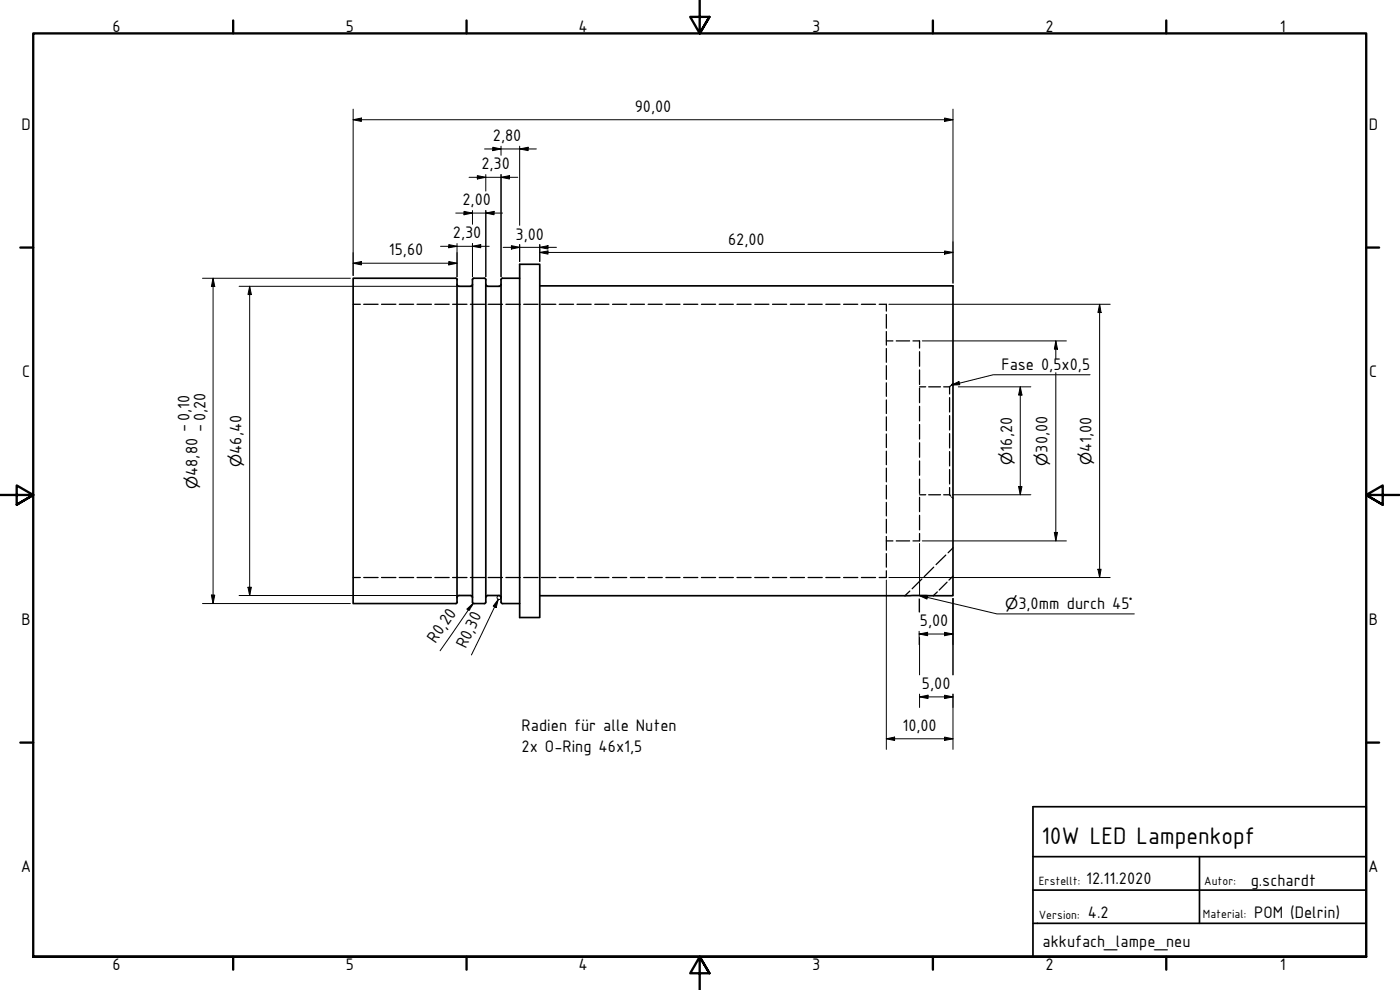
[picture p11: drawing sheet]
<svg xmlns="http://www.w3.org/2000/svg" width="420mm" height="297mm" viewBox="0 0 420 297" stroke-linecap="round" stroke-linejoin="round" font-family="sans-serif">
<!-- layer: Verdeckt (ISO) -->
<g fill="none" stroke="#000" stroke-width=".38">
<path d="M106 91.3h2.1M109.2 91.3h4.3M114.5 91.3h4.3M119.8 91.3h4.3M125.2 91.3h4.3M130.5 91.3h4.3M135.8 91.3h4.3M141.2 91.3h4.3M146.5 91.3h4.3M151.8 91.3h4.3M157.2 91.3h4.3M162.5 91.3h4.3"/>
<path d="M167.8 91.3h4.3M173.2 91.3h4.2M178.5 91.3h4.3M183.8 91.3h4.3M189.2 91.3h4.2M194.5 91.3h4.3M199.8 91.3h4.3M205.2 91.3h4.2M210.5 91.3h4.3M215.8 91.3h4.3M221.2 91.3h4.2M226.5 91.3h4.3"/>
<path d="M231.8 91.3h4.3M237.2 91.3h4.2M242.5 91.3h4.3M247.8 91.3h4.3M253.2 91.3h4.2M258.5 91.3h4.3M263.8 91.3h2.2v2M266 94.3v4.2M266 99.5v4.1M266 102.3h2M266 104.6v4.1M266 109.7v4.1"/>
<path d="M266 114.9v4M269 102.3h4M274 102.3h2v2.1M276 105.5v4.4M276 111v4.4M276 116.4v4.4M276 116.1h1.8M278.7 116.1h3.6M283.2 116.1h1.8M285 119.3v4.3M285.3 115.7l-.3 .4v2.1M286 115l-.4 .4"/>
<path d="M266 120v4.1M266 125.1v4.1M266 130.2v4.1M266 135.4v4M276 121.9v4.4M276 127.4v4.3M276 132.8v4.4M276 138.3v4.3M285 124.7v4.3M285 130.1v4.3M285 135.5v4.3M266 140.4v4.2"/>
<path d="M266 145.6v4.1M266 150.7v4.1M266 155.8v4.1M276 143.7v4.4M276 149.2v4.3M276 154.6v4.4M276 148.4h1.8M278.7 148.4h3.6M283.2 148.4h1.8M285 140.9v4.3M285 146.3v2.1M285 148.4l.3 .4"/>
<path d="M285.6 149.1l.4 .4M106 173.3h2.1M109.2 173.3h4.3M114.5 173.3h4.3M119.8 173.3h4.3M125.2 173.3h4.3M130.5 173.3h4.3M135.8 173.3h4.3M141.2 173.3h4.3M146.5 173.3h4.3M151.8 173.3h4.3M157.2 173.3h4.3"/>
<path d="M162.5 173.3h4.3M167.8 173.3h4.3M173.2 173.3h4.2M178.5 173.3h4.3M183.8 173.3h4.3M189.2 173.3h4.2M194.5 173.3h4.3M199.8 173.3h4.3M205.2 173.3h4.2M210.5 173.3h4.3M215.8 173.3h4.3M221.2 173.3h4.2"/>
<path d="M226.5 173.3h4.3M231.8 173.3h4.3M237.2 173.3h4.2M242.5 173.3h4.3M247.8 173.3h4.3M253.2 173.3h4.2M258.5 173.3h4.3M266 162.3h2M266 161v4.1M266 166.1v4.1M266 171.2v2.1h-2.2M269 162.3h4"/>
<path d="M273 177.3l-1.4 1.4M276 160.1v2.2h-2M276.7 173.7l-3 2.9M280.2 170.2l-2.8 2.8M281.3 177.6l-1.2 1.1M283.8 166.5l-2.9 2.9M284.2 174.7l-2.3 2.3M286 164.4l-1.5 1.4M286 172.9l-1.2 1.1"/>
</g>
<!-- layer: Sichtbar (ISO) -->
<g fill="none" stroke="#000" stroke-width=".51">
<path d="M156 79.3h6v106h-6zM137.2 83.9v96.7M137.2 85.3l.1 .4 .5 .2M137.2 83.9l-.4-.4h-30.8v97.6h30.8l.4-.4M137.8 85.9h3.4M141.8 85.3l-.2 .4-.4 .2M141.9 83.7l.3-.2h3.2l.4 .4v96.8l-.4 .4h-3.2l-.4-.4zM145.8 85.3l.2 .4 .4 .2h3.4M150.4 85.3l-.2 .4-.4 .2M156 83.5h-5.2l-.4 .4v96.8l.4 .4h5.2M162 85.8h124v92.9h-124M137.8 178.7l-.5 .2-.1 .4"/>
<path d="M137.8 178.7h3.4M141.2 178.7l.4 .2 .2 .4M149.8 178.7l.4 .2 .2 .4M149.8 178.7h-3.4l-.4 .2-.2 .4"/>
</g>
<!-- layer: Rahmen (ISO) -->
<g fill="none" stroke="#000" stroke-width=".7">
<path d="M70 6.1v3.9M140 6.1v3.9M210 0v10l-2.9-4.9h5.8l-2.9 4.9 2.9-4.9M280 6.1v3.9M350 6.1v3.9M6.1 74.3h3.9M410 74.3h3.9M0 148.5h10l-5-2.8v5.7l5-2.9-5 2.9M420 148.5h-10l5-2.8v5.7l-5-2.9 5 2.9M6.1 222.8h3.9M410 222.8h3.9M10 287.1v-277.1h400v277.1h-400h400"/>
<path d="M70 287.1v3.8M140 287.1v3.8M212.9 292l-2.9-4.9 2.9 4.9h-5.8l2.9-4.9v9.9M280 287.1v3.8M350 287.1v3.8"/>
</g>
<!-- layer: Titel (ISO) -->
<path d="M310 242h100v45.1h-100zM310 257h100M360 257v20M310 277h100M310 267.1h100" fill="none" stroke="#000" stroke-width=".51"/>
<g fill="none" stroke="#000" stroke-width=".3">
<path d="M106 35.9l2.5-.5v1zM106 35.9h180M106 32.8v49.9M283.5 35.4l2.5 .5-2.5 .5zM286 32.8v52.1M140.8 53.2h14.6M143.3 52.7l2.5 .5-2.5 .5zM145.4 44.7h15.6M145.8 52.4v4.9M147.9 44.2l2.5 .5-2.5 .5zM150.4 53.2l2.5-.5v1zM150.4 43.9v2.7"/>
<path d="M150.4 52.4v30.6M156 44.7l2.5-.5v1zM156 43.9v23.7M106 79l2.5-.5v1zM106 79h31.2M132.2 73.9h14.6M134.7 78.5l2.5 .5-2.5 .5zM134.7 73.4l2.5 .5-2.5 .4zM136.8 63.9h14M137.2 73.1v9.9M139.3 63.4l2.5 .5-2.5 .5zM141.8 73.9l2.5-.5v.9z"/>
<path d="M141.8 63.2v4.1M141.8 73.1v9.9M145.8 63.9l2.5-.5v1zM145.8 63.2v19.8M151 74.2h16M153.5 73.7l2.5 .5-2.5 .5zM156 73.4v5.1M162 74.2l2.5-.5v1zM162 75.7l2.5-.4v.9zM162 73.4v5.1M162 75.7h124M283.5 75.3l2.5 .4-2.5 .5z"/>
<path d="M60.8 83.5h44.4M63.9 83.5l.6 2.5h-1.1zM63.9 83.5v97.6M71.8 85.9h65.2M74.9 85.9l.5 2.5h-1zM74.9 85.9v92.8M266.8 91.3h66.4M330 91.3l.5 2.5h-1zM330 91.3v82M276.8 102.3h43.2M287.6 116.1h21.8M306.2 116.1l.5 2.4h-1z"/>
<path d="M306.2 116.1v32.3M316.9 102.3l.5 2.5h-1zM316.9 102.3v5.3M316.9 111.8v50.5M285.8 148.4h23.6M305.7 146h1l-.5 2.4zM316.4 159.8h1l-.5 2.5zM63.4 178.5h1.1l-.6 2.6zM71.8 178.7h65.2M74.4 176.2h1l-.5 2.5zM149.5 179.8l-.6 2.5-.9-.5zM149.5 179.8l-8 16.7"/>
<path d="M150.1 179.8a.6 .6 0 0 0 0-1 .6 .6 0 0 0-.9 .4 .6 .6 0 0 0 .7 .7M266 174v50.8M266.8 173.3h66.4M275.8 179.7v3.9M276 163.1v15.4M276 179.8v3.8M276.8 162.3h43.2M286 179.6v22.9M329.5 170.8h1l-.5 2.5zM60.8 181.1h44.4M140.9 182.5l-8.8 12.7M141.2 182l.8-1-.5 1.1"/>
<path d="M142 181l-1.9 1.7 .5 .4M275.8 190.2l2.6-.5v1zM275.8 190.2h10.2M275.8 189.4v4M276 191.2v11.3M283.5 189.7l2.5 .5-2.5 .5zM276 209.1l2.5-.5v1zM276 209.1h10M276 208.3v4M283.5 208.6l2.5 .5-2.5 .5zM286 208.3v16.5M266 221.7l2.5-.5v1z"/>
<path d="M266 221.7h20M283.5 221.2l2.5 .5-2.5 .5z"/>
</g>
<g fill="#000">
<path d="M106 35.9l2.5-.5v1z" fill-rule="evenodd"/>
<path d="M283.5 35.4l2.5 .5-2.5 .5z" fill-rule="evenodd"/>
<path d="M143.3 52.7l2.5 .5-2.5 .5z" fill-rule="evenodd"/>
<path d="M147.9 44.2l2.5 .5-2.5 .5z" fill-rule="evenodd"/>
<path d="M150.4 53.2l2.5-.5v1z" fill-rule="evenodd"/>
<path d="M156 44.7l2.5-.5v1z" fill-rule="evenodd"/>
<path d="M106 79l2.5-.5v1z" fill-rule="evenodd"/>
<path d="M134.7 78.5l2.5 .5-2.5 .5z" fill-rule="evenodd"/>
<path d="M134.7 73.4l2.5 .5-2.5 .4z" fill-rule="evenodd"/>
<path d="M139.3 63.4l2.5 .5-2.5 .5z" fill-rule="evenodd"/>
<path d="M141.8 73.9l2.5-.5v.9z" fill-rule="evenodd"/>
<path d="M145.8 63.9l2.5-.5v1z" fill-rule="evenodd"/>
<path d="M153.5 73.7l2.5 .5-2.5 .5z" fill-rule="evenodd"/>
<path d="M162 74.2l2.5-.5v1z" fill-rule="evenodd"/>
<path d="M162 75.7l2.5-.4v.9z" fill-rule="evenodd"/>
<path d="M283.5 75.3l2.5 .4-2.5 .5z" fill-rule="evenodd"/>
<path d="M63.9 83.5l.6 2.5h-1.1z" fill-rule="evenodd"/>
<path d="M74.9 85.9l.5 2.5h-1z" fill-rule="evenodd"/>
<path d="M330 91.3l.5 2.5h-1z" fill-rule="evenodd"/>
<path d="M306.2 116.1l.5 2.4h-1z" fill-rule="evenodd"/>
<path d="M316.9 102.3l.5 2.5h-1z" fill-rule="evenodd"/>
<path d="M305.7 146h1l-.5 2.4z" fill-rule="evenodd"/>
<path d="M316.4 159.8h1l-.5 2.5z" fill-rule="evenodd"/>
<path d="M63.4 178.5h1.1l-.6 2.6z" fill-rule="evenodd"/>
<path d="M74.4 176.2h1l-.5 2.5z" fill-rule="evenodd"/>
<path d="M329.5 170.8h1l-.5 2.5z" fill-rule="evenodd"/>
<path d="M140.1 182.7l1.9-1.7-1 2.3z" fill-rule="evenodd"/>
<path d="M149.5 179.8l-.6 2.5-.9-.5z" fill-rule="evenodd"/>
<path d="M275.8 190.2l2.6-.5v1z" fill-rule="evenodd"/>
<path d="M283.5 189.7l2.5 .5-2.5 .5z" fill-rule="evenodd"/>
<path d="M276 209.1l2.5-.5v1z" fill-rule="evenodd"/>
<path d="M283.5 208.6l2.5 .5-2.5 .5z" fill-rule="evenodd"/>
<path d="M266 221.7l2.5-.5v1z" fill-rule="evenodd"/>
<path d="M283.5 221.2l2.5 .5-2.5 .5z" fill-rule="evenodd"/>
</g>
<!-- layer: Symbol (ISO) -->
<path d="M285.5 115.6l2.3-1.1 .2 .9zM327.2 112.4h-29.1l-12.6 3.2M275.8 178.7h2.6l-.2 1.1zM275.8 178.7l23.4 5.5h41.2" fill="none" stroke="#000" stroke-width=".3"/>
<g fill="#000">
<path d="M285.5 115.6l2.3-1.1 .2 .9z" fill-rule="evenodd"/>
<path d="M275.8 178.7h2.6l-.2 1.1z" fill-rule="evenodd"/>
</g>
<text font-size="7.7" x="312.5" y="253.2">10W LED Lampenkopf</text>
<g font-size="5.4">
<text x="33.8" y="9.6">6</text>
<text x="103.8" y="9.6">5</text>
<text x="173.6" y="9.6">4</text>
<text x="243.8" y="9.6">3</text>
<text x="313.8" y="9.6">2</text>
<text x="384.1" y="9.6">1</text>
<text x="190.5" y="33.6">90,00</text>
<text x="6.5" y="38.9">D</text>
<text x="410.8" y="38.9">D</text>
<text x="147.9" y="42.3">2,80</text>
<text x="144.5" y="50.8">2,30</text>
<text x="138.8" y="61.6">2,00</text>
<text x="135.9" y="71.6">2,30</text>
<text x="154.7" y="71.9">3,00</text>
<text x="116.7" y="76.6">15,60</text>
<text x="218.5" y="73.5">62,00</text>
<text x="6.6" y="113.1">C</text>
<text x="300.5" y="111.1">Fase 0,5x0,5</text>
<text x="410.9" y="113.1">C</text>
<text x="56.5" y="129.7" transform="rotate(-90 56.5 129.7)">- 0,10</text>
<text x="61.3" y="129.7" transform="rotate(-90 61.3 129.7)">- 0,20</text>
<text x="72.5" y="136.2" transform="rotate(-90 72.5 136.2)">46,40</text>
<text x="303.7" y="135.5" transform="rotate(-90 303.7 135.5)">16,20</text>
<text x="314.4" y="135.8" transform="rotate(-90 314.4 135.8)">30,00</text>
<text x="327.5" y="135.6" transform="rotate(-90 327.5 135.6)">41,00</text>
<text x="59.2" y="142.8" transform="rotate(-90 59.2 142.8)">48,80</text>
<text x="305.6" y="182.9">3,0mm durch 45</text>
<text x="6.5" y="187.4">B</text>
<text x="276.1" y="187.9">5,00</text>
<text x="410.8" y="187.4">B</text>
<text x="130.7" y="193.3" transform="rotate(-55 130.7 193.3)">R0,20</text>
<text x="139.8" y="194.8" transform="rotate(-64 139.8 194.8)">R0,30</text>
<text x="276.7" y="206.8">5,00</text>
<text x="156.5" y="219.4">Radien für alle Nuten</text>
<text x="270.8" y="219.4">10,00</text>
<text x="156.5" y="225.6">2x O-Ring 46x1,5</text>
<text x="6.3" y="261.7">A</text>
<text x="410.6" y="261.7">A</text>
<text x="326" y="265.2">12.11.2020</text>
<text x="375.3" y="265.9">g.schardt</text>
<text x="326.5" y="275.3">4.2</text>
<text x="376.4" y="275.3">POM (Delrin)</text>
<text x="312.9" y="284.3">akkufach_lampe_neu</text>
<text x="33.8" y="290.9">6</text>
<text x="103.8" y="290.9">5</text>
<text x="173.6" y="290.9">4</text>
<text x="243.8" y="290.9">3</text>
<text x="313.8" y="290.9">2</text>
<text x="384.1" y="290.9">1</text>
</g>
<g font-size="4.6">
<text x="72.5" y="140.1" transform="rotate(-90 72.5 140.1)">⌀</text>
<text x="303.7" y="139.4" transform="rotate(-90 303.7 139.4)">⌀</text>
<text x="314.4" y="139.7" transform="rotate(-90 314.4 139.7)">⌀</text>
<text x="327.5" y="139.6" transform="rotate(-90 327.5 139.6)">⌀</text>
<text x="59.2" y="146.7" transform="rotate(-90 59.2 146.7)">⌀</text>
<text x="301.7" y="182.9">⌀</text>
<text x="339" y="182.9">°</text>
</g>
<g font-size="3.9">
<text x="311.7" y="265.5">Erstellt:</text>
<text x="361.4" y="265.7">Autor:</text>
<text x="311.8" y="275.8">Version:</text>
<text x="361" y="275.6">Material:</text>
</g>
</svg>
